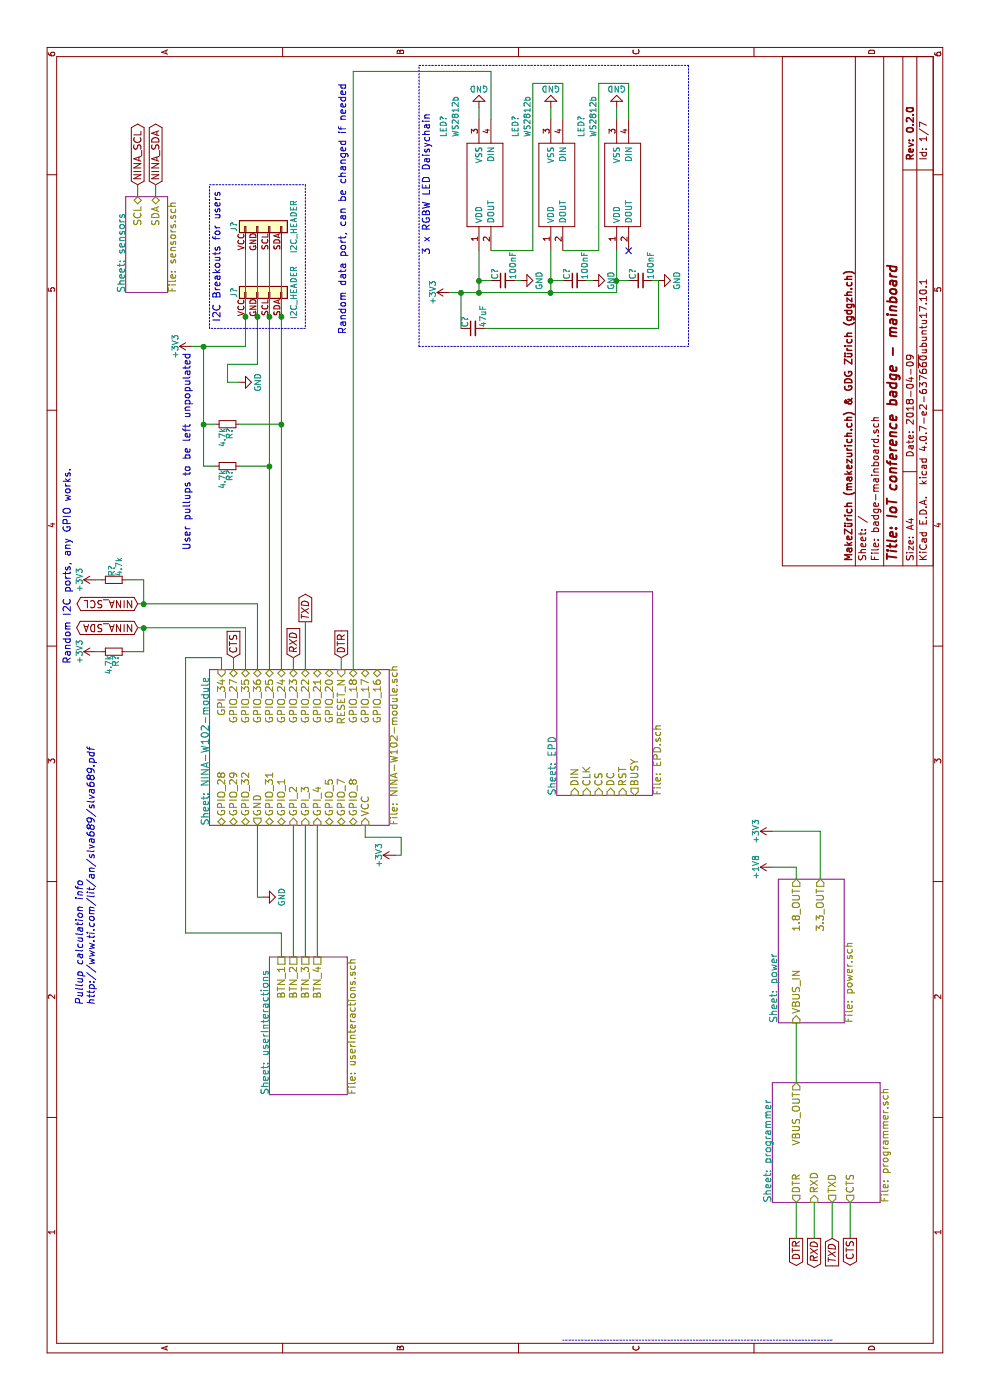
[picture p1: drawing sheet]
EESchema Schematic File Version 2
LIBS:power
LIBS:device
LIBS:switches
LIBS:relays
LIBS:motors
LIBS:transistors
LIBS:conn
LIBS:linear
LIBS:regul
LIBS:74xx
LIBS:cmos4000
LIBS:adc-dac
LIBS:memory
LIBS:xilinx
LIBS:microcontrollers
LIBS:dsp
LIBS:microchip
LIBS:analog_switches
LIBS:motorola
LIBS:texas
LIBS:intel
LIBS:audio
LIBS:interface
LIBS:digital-audio
LIBS:philips
LIBS:display
LIBS:cypress
LIBS:siliconi
LIBS:opto
LIBS:atmel
LIBS:contrib
LIBS:valves
LIBS:ublox_NINA-W102
LIBS:badgeComponents
LIBS:badge-mainboard-cache
EELAYER 25 0
EELAYER END
$Descr A4 11693 8268
encoding utf-8
Sheet 1 7
Title "IoT conference badge - mainboard"
Date "2018-04-09"
Rev "0.2.0"
Comp "MakeZürich (makezurich.ch) & GDG Zürich (gdgzh.ch)"
Comment1 ""
Comment2 ""
Comment3 ""
Comment4 ""
$EndDescr
$Comp
L WS2812b LED?
U 1 1
P 9600 4000
F 0 "LED?" H 10550 4300 50  0000 L CNN
F 1 "WS2812b" H 10550 4200 50  0000 L CNN
F 2 "WS2812B_1" H 10550 4100 50  0001 L CNN
F 3 "http://www.adafruit.com/datasheets/WS2812B.pdf" H 10550 4000 50  0001 L CNN
F 4 "Intelligent control LED integrated light source, 4-pin SMD" H 10550 3900 50  0001 L CNN "Description"
F 5 "Adafruit" H 10550 3700 50  0001 L CNN "Manufacturer_Name"
F 6 "1655" H 10550 3600 50  0001 L CNN "Manufacturer_Part_Number"
F 7 "70928826" H 10550 3300 50  0001 L CNN "Allied_Number"
F 8 "http://www.alliedelec.com/adafruit-industries-1655/70928826/" H 10550 3200 50  0001 L CNN "Allied Price/Stock"
	1    9600 4000
	1    0    0    -1  
$EndComp
$Comp
L R_Small R?
U 1 1
P 6250 950
F 0 "R?" H 6280 970 50  0000 L CNN
F 1 "4.7k" H 6280 910 50  0000 L CNN
F 2 "" H 6250 950 50  0001 C CNN
F 3 "" H 6250 950 50  0001 C CNN
	1    6250 950 
	-1   0    0    1   
$EndComp
$Comp
L WS2812b LED?
U 1 1
P 9600 4600
F 0 "LED?" H 10550 4900 50  0000 L CNN
F 1 "WS2812b" H 10550 4800 50  0000 L CNN
F 2 "WS2812B_1" H 10550 4700 50  0001 L CNN
F 3 "http://www.adafruit.com/datasheets/WS2812B.pdf" H 10550 4600 50  0001 L CNN
F 4 "Intelligent control LED integrated light source, 4-pin SMD" H 10550 4500 50  0001 L CNN "Description"
F 5 "Adafruit" H 10550 4300 50  0001 L CNN "Manufacturer_Name"
F 6 "1655" H 10550 4200 50  0001 L CNN "Manufacturer_Part_Number"
F 7 "70928826" H 10550 3900 50  0001 L CNN "Allied_Number"
F 8 "http://www.alliedelec.com/adafruit-industries-1655/70928826/" H 10550 3800 50  0001 L CNN "Allied Price/Stock"
	1    9600 4600
	1    0    0    -1  
$EndComp
$Comp
L WS2812b LED?
U 1 1
P 9600 5150
F 0 "LED?" H 10550 5450 50  0000 L CNN
F 1 "WS2812b" H 10550 5350 50  0000 L CNN
F 2 "WS2812B_1" H 10550 5250 50  0001 L CNN
F 3 "http://www.adafruit.com/datasheets/WS2812B.pdf" H 10550 5150 50  0001 L CNN
F 4 "Intelligent control LED integrated light source, 4-pin SMD" H 10550 5050 50  0001 L CNN "Description"
F 5 "Adafruit" H 10550 4850 50  0001 L CNN "Manufacturer_Name"
F 6 "1655" H 10550 4750 50  0001 L CNN "Manufacturer_Part_Number"
F 7 "70928826" H 10550 4450 50  0001 L CNN "Allied_Number"
F 8 "http://www.alliedelec.com/adafruit-industries-1655/70928826/" H 10550 4350 50  0001 L CNN "Allied Price/Stock"
	1    9600 5150
	1    0    0    -1  
$EndComp
NoConn ~ 9600 5250
$Comp
L GND #PWR01
U 1 1
P 10800 4600
F 0 "#PWR01" H 10800 4350 50  0001 C CNN
F 1 "GND" H 10800 4450 50  0000 C CNN
F 2 "" H 10800 4600 50  0001 C CNN
F 3 "" H 10800 4600 50  0001 C CNN
	1    10800 4600
	0    -1   -1   0   
$EndComp
$Comp
L GND #PWR02
U 1 1
P 10800 5150
F 0 "#PWR02" H 10800 4900 50  0001 C CNN
F 1 "GND" H 10800 5000 50  0000 C CNN
F 2 "" H 10800 5150 50  0001 C CNN
F 3 "" H 10800 5150 50  0001 C CNN
	1    10800 5150
	0    -1   -1   0   
$EndComp
$Comp
L GND #PWR03
U 1 1
P 10800 4000
F 0 "#PWR03" H 10800 3750 50  0001 C CNN
F 1 "GND" H 10800 3850 50  0000 C CNN
F 2 "" H 10800 4000 50  0001 C CNN
F 3 "" H 10800 4000 50  0001 C CNN
	1    10800 4000
	0    -1   -1   0   
$EndComp
$Comp
L C_Small C?
U 1 1
P 9350 4200
F 0 "C?" H 9360 4270 50  0000 L CNN
F 1 "100nF" H 9360 4120 50  0000 L CNN
F 2 "" H 9350 4200 50  0001 C CNN
F 3 "" H 9350 4200 50  0001 C CNN
	1    9350 4200
	1    0    0    -1  
$EndComp
$Comp
L GND #PWR04
U 1 1
P 9350 4350
F 0 "#PWR04" H 9350 4100 50  0001 C CNN
F 1 "GND" H 9350 4200 50  0000 C CNN
F 2 "" H 9350 4350 50  0001 C CNN
F 3 "" H 9350 4350 50  0001 C CNN
	1    9350 4350
	1    0    0    -1  
$EndComp
$Comp
L C_Small C?
U 1 1
P 9350 4800
F 0 "C?" H 9360 4870 50  0000 L CNN
F 1 "100nF" H 9360 4720 50  0000 L CNN
F 2 "" H 9350 4800 50  0001 C CNN
F 3 "" H 9350 4800 50  0001 C CNN
	1    9350 4800
	1    0    0    -1  
$EndComp
$Comp
L GND #PWR05
U 1 1
P 9350 4950
F 0 "#PWR05" H 9350 4700 50  0001 C CNN
F 1 "GND" H 9350 4800 50  0000 C CNN
F 2 "" H 9350 4950 50  0001 C CNN
F 3 "" H 9350 4950 50  0001 C CNN
	1    9350 4950
	1    0    0    -1  
$EndComp
$Comp
L C_Small C?
U 1 1
P 9350 5350
F 0 "C?" H 9360 5420 50  0000 L CNN
F 1 "100nF" H 9360 5270 50  0000 L CNN
F 2 "" H 9350 5350 50  0001 C CNN
F 3 "" H 9350 5350 50  0001 C CNN
	1    9350 5350
	1    0    0    -1  
$EndComp
$Comp
L GND #PWR06
U 1 1
P 9350 5500
F 0 "#PWR06" H 9350 5250 50  0001 C CNN
F 1 "GND" H 9350 5350 50  0000 C CNN
F 2 "" H 9350 5500 50  0001 C CNN
F 3 "" H 9350 5500 50  0001 C CNN
	1    9350 5500
	1    0    0    -1  
$EndComp
Text Notes 10750 3600 2    60   ~ 0
3 x RGBW LED Daisychain
Text GLabel 6650 1150 1    60   BiDi ~ 0
NINA_SCL
Text GLabel 6450 1150 1    60   BiDi ~ 0
NINA_SDA
Text Notes 6150 600  0    60   ~ 0
Random I2C ports, any GPIO works.
Text Notes 11000 2900 2    60   ~ 0
Random data port, can be changed if needed
$Comp
L C_Small C?
U 1 1
P 8950 3950
F 0 "C?" H 8960 4020 50  0000 L CNN
F 1 "47uF" H 8960 3870 50  0000 L CNN
F 2 "" H 8950 3950 50  0001 C CNN
F 3 "" H 8950 3950 50  0001 C CNN
	1    8950 3950
	1    0    0    -1  
$EndComp
Text Notes 3300 800  0    60   Italic 0
Pullup calculation info\nhttp://www.ti.com/lit/an/slva689/slva689.pdf
$Sheet
S 9250 1050 800  350 
U 5AD378C9
F0 "sensors" 60
F1 "sensors.sch" 60
F2 "SCL" B R 10050 1150 60 
F3 "SDA" B R 10050 1300 60 
$EndSheet
Text GLabel 10150 1300 2    60   BiDi ~ 0
NINA_SDA
Text GLabel 10150 1150 2    60   BiDi ~ 0
NINA_SCL
$Sheet
S 1650 6450 1000 900 
U 5AD3BA03
F0 "programmer" 60
F1 "programmer.sch" 60
F2 "DTR" O L 1650 6650 60 
F3 "RXD" I L 1650 6800 60 
F4 "TXD" O L 1650 6950 60 
F5 "CTS" O L 1650 7100 60 
F6 "VBUS_OUT" O R 2650 6650 60 
$EndSheet
Text GLabel 1350 6950 0    60   Input Italic 0
TXD
Text GLabel 1350 6800 0    60   Output Italic 0
RXD
$Sheet
S 5050 4650 1700 800 
U 5AD3E430
F0 "EPD" 60
F1 "EPD.sch" 60
F2 "DIN" I L 5050 4800 60 
F3 "CLK" I L 5050 4900 60 
F4 "CS" I L 5050 5000 60 
F5 "DC" I L 5050 5100 60 
F6 "RST" I L 5050 5200 60 
F7 "BUSY" O L 5050 5300 60 
$EndSheet
$Sheet
S 3150 6500 1200 550 
U 5AD42326
F0 "power" 60
F1 "power.sch" 60
F2 "VBUS_IN" I L 3150 6650 60 
F3 "1.8_OUT" O R 4350 6650 60 
F4 "3.3_OUT" O R 4350 6850 60 
$EndSheet
$Comp
L +1V8 #PWR08
U 1 1
P 4450 6450
F 0 "#PWR08" H 4450 6300 50  0001 C CNN
F 1 "+1V8" H 4450 6590 50  0000 C CNN
F 2 "" H 4450 6450 50  0001 C CNN
F 3 "" H 4450 6450 50  0001 C CNN
	1    4450 6450
	1    0    0    -1  
$EndComp
$Comp
L +3V3 #PWR09
U 1 1
P 4750 6450
F 0 "#PWR09" H 4750 6300 50  0001 C CNN
F 1 "+3V3" H 4750 6590 50  0000 C CNN
F 2 "" H 4750 6450 50  0001 C CNN
F 3 "" H 4750 6450 50  0001 C CNN
	1    4750 6450
	1    0    0    -1  
$EndComp
$Comp
L +3V3 #PWR010
U 1 1
P 6250 800
F 0 "#PWR010" H 6250 650 50  0001 C CNN
F 1 "+3V3" H 6250 940 50  0000 C CNN
F 2 "" H 6250 800 50  0001 C CNN
F 3 "" H 6250 800 50  0001 C CNN
	1    6250 800 
	1    0    0    -1  
$EndComp
$Comp
L +3V3 #PWR011
U 1 1
P 6850 800
F 0 "#PWR011" H 6850 650 50  0001 C CNN
F 1 "+3V3" H 6850 940 50  0000 C CNN
F 2 "" H 6850 800 50  0001 C CNN
F 3 "" H 6850 800 50  0001 C CNN
	1    6850 800 
	1    0    0    -1  
$EndComp
$Comp
L R_Small R?
U 1 1
P 6850 950
F 0 "R?" H 6880 970 50  0000 L CNN
F 1 "4.7k" H 6880 910 50  0000 L CNN
F 2 "" H 6850 950 50  0001 C CNN
F 3 "" H 6850 950 50  0001 C CNN
	1    6850 950 
	1    0    0    -1  
$EndComp
$Comp
L +3V3 #PWR012
U 1 1
P 9250 3750
F 0 "#PWR012" H 9250 3600 50  0001 C CNN
F 1 "+3V3" H 9250 3890 50  0000 C CNN
F 2 "" H 9250 3750 50  0001 C CNN
F 3 "" H 9250 3750 50  0001 C CNN
	1    9250 3750
	1    0    0    -1  
$EndComp
$Sheet
S 4800 1750 1300 1500
U 5AE244D0
F0 "NINA-W102-module" 60
F1 "NINA-W102-module.sch" 60
F2 "GPIO_28" B L 4800 1850 60 
F3 "GPIO_29" B L 4800 1950 60 
F4 "GPIO_32" B L 4800 2050 60 
F5 "GND" O L 4800 2150 60 
F6 "GPIO_31" B L 4800 2250 60 
F7 "GPIO_1" B L 4800 2350 60 
F8 "GPI_2" I L 4800 2450 60 
F9 "GPI_3" I L 4800 2550 60 
F10 "GPI_4" I L 4800 2650 60 
F11 "GPIO_5" B L 4800 2750 60 
F12 "GPIO_7" B L 4800 2850 60 
F13 "GPIO_8" B L 4800 2950 60 
F14 "VCC" I L 4800 3050 60 
F15 "GPI_34" I R 6100 1850 60 
F16 "GPIO_27" B R 6100 1950 60 
F17 "GPIO_35" B R 6100 2050 60 
F18 "GPIO_36" B R 6100 2150 60 
F19 "GPIO_25" B R 6100 2250 60 
F20 "GPIO_24" B R 6100 2350 60 
F21 "GPIO_23" B R 6100 2450 60 
F22 "GPIO_22" B R 6100 2550 60 
F23 "GPIO_21" B R 6100 2650 60 
F24 "GPIO_20" B R 6100 2750 60 
F25 "RESET_N" I R 6100 2850 60 
F26 "GPIO_18" B R 6100 2950 60 
F27 "GPIO_17" B R 6100 3050 60 
F28 "GPIO_16" B R 6100 3150 60 
$EndSheet
$Comp
L +3V3 #PWR?
U 1 1
P 4550 3300
F 0 "#PWR?" H 4550 3150 50  0001 C CNN
F 1 "+3V3" H 4550 3440 50  0000 C CNN
F 2 "" H 4550 3300 50  0001 C CNN
F 3 "" H 4550 3300 50  0001 C CNN
	1    4550 3300
	1    0    0    -1  
$EndComp
$Comp
L GND #PWR?
U 1 1
P 4200 2200
F 0 "#PWR?" H 4200 1950 50  0001 C CNN
F 1 "GND" H 4200 2050 50  0000 C CNN
F 2 "" H 4200 2200 50  0001 C CNN
F 3 "" H 4200 2200 50  0001 C CNN
	1    4200 2200
	1    0    0    -1  
$EndComp
$Comp
L I2C_HEADER J?
U 1 1
P 9250 2150
F 0 "J?" H 9250 2350 50  0000 C CNN
F 1 "I2C_HEADER" H 9250 1850 50  0000 C CNN
F 2 "" H 9250 2150 50  0001 C CNN
F 3 "" H 9250 2150 50  0001 C CNN
	1    9250 2150
	1    0    0    -1  
$EndComp
$Comp
L I2C_HEADER J?
U 1 1
P 9800 2150
F 0 "J?" H 9800 2350 50  0000 C CNN
F 1 "I2C_HEADER" H 9800 1850 50  0000 C CNN
F 2 "" H 9800 2150 50  0001 C CNN
F 3 "" H 9800 2150 50  0001 C CNN
	1    9800 2150
	1    0    0    -1  
$EndComp
$Comp
L +3V3 #PWR?
U 1 1
P 8800 1600
F 0 "#PWR?" H 8800 1450 50  0001 C CNN
F 1 "+3V3" H 8800 1740 50  0000 C CNN
F 2 "" H 8800 1600 50  0001 C CNN
F 3 "" H 8800 1600 50  0001 C CNN
	1    8800 1600
	1    0    0    -1  
$EndComp
$Comp
L GND #PWR?
U 1 1
P 8500 2000
F 0 "#PWR?" H 8500 1750 50  0001 C CNN
F 1 "GND" H 8500 1850 50  0000 C CNN
F 2 "" H 8500 2000 50  0001 C CNN
F 3 "" H 8500 2000 50  0001 C CNN
	1    8500 2000
	1    0    0    -1  
$EndComp
Text Notes 10100 1850 2    60   ~ 0
I2C Breakouts for users
Text GLabel 1350 7100 0    60   Output ~ 0
CTS
Text GLabel 1350 6650 0    60   Output ~ 0
DTR
Wire Notes Line
	500  6950 500  4700
Wire Wire Line
	9600 4100 9600 4450
Wire Wire Line
	9600 4450 11000 4450
Wire Wire Line
	11000 4450 11000 4700
Wire Wire Line
	11000 4700 10700 4700
Wire Wire Line
	9600 4700 9600 5000
Wire Wire Line
	9600 5000 11000 5000
Wire Wire Line
	10700 5250 11000 5250
Wire Wire Line
	10800 4600 10700 4600
Wire Wire Line
	10800 5150 10700 5150
Wire Wire Line
	10800 4000 10700 4000
Wire Wire Line
	11000 5250 11000 5000
Wire Wire Line
	9250 4000 9600 4000
Wire Wire Line
	9250 3750 9250 5150
Wire Wire Line
	9250 4600 9600 4600
Connection ~ 9250 4000
Wire Wire Line
	9250 5150 9600 5150
Connection ~ 9250 4600
Wire Wire Line
	9350 4300 9350 4350
Wire Wire Line
	9350 4100 9350 4000
Connection ~ 9350 4000
Wire Wire Line
	9350 4900 9350 4950
Wire Wire Line
	9350 4700 9350 4600
Wire Wire Line
	9350 5450 9350 5500
Wire Wire Line
	9350 5250 9350 5150
Connection ~ 9350 5150
Connection ~ 9350 4600
Wire Wire Line
	11100 4100 10700 4100
Wire Notes Line
	8800 3500 11150 3500
Wire Notes Line
	11150 3500 11150 5750
Wire Notes Line
	11150 5750 8800 5750
Wire Wire Line
	6650 1150 6650 2150
Wire Wire Line
	6450 1150 6450 2050
Wire Wire Line
	8950 3850 9250 3850
Connection ~ 9250 3850
Wire Wire Line
	8950 4050 8950 5500
Wire Wire Line
	8950 5500 9350 5500
Wire Notes Line
	8800 5750 8800 3500
Connection ~ 6450 1200
Wire Wire Line
	10050 1150 10150 1150
Wire Wire Line
	10050 1300 10150 1300
Wire Wire Line
	1350 6800 1650 6800
Wire Wire Line
	1350 6950 1650 6950
Wire Wire Line
	2650 6650 3150 6650
Wire Wire Line
	4350 6650 4450 6650
Wire Wire Line
	4450 6650 4450 6450
Wire Wire Line
	4350 6850 4750 6850
Wire Wire Line
	4750 6850 4750 6450
Wire Wire Line
	6450 1200 6250 1200
Wire Wire Line
	6250 1200 6250 1050
Wire Wire Line
	6250 850  6250 800 
Wire Wire Line
	6850 800  6850 850 
Wire Wire Line
	6850 1050 6850 1200
Wire Wire Line
	6850 1200 6650 1200
Connection ~ 6650 1200
Wire Wire Line
	6100 2950 11100 2950
Wire Wire Line
	11100 2950 11100 4100
Wire Wire Line
	6450 2050 6100 2050
Wire Wire Line
	6650 2150 6100 2150
Wire Wire Line
	4800 3050 4700 3050
Wire Wire Line
	4700 3050 4700 3350
Wire Wire Line
	4700 3350 4550 3350
Wire Wire Line
	4550 3350 4550 3300
Wire Wire Line
	4800 2150 4200 2150
Wire Wire Line
	4200 2150 4200 2200
Wire Wire Line
	6100 2250 9600 2250
Wire Wire Line
	6100 2350 9600 2350
Connection ~ 9050 2350
Connection ~ 9050 2250
Wire Wire Line
	8800 2050 9600 2050
Wire Wire Line
	8800 1600 8800 2050
Wire Wire Line
	8650 2150 9600 2150
Wire Wire Line
	8650 2150 8650 1900
Wire Wire Line
	8650 1900 8500 1900
Wire Wire Line
	8500 1900 8500 2000
Connection ~ 9050 2150
Connection ~ 9050 2050
Wire Notes Line
	8950 2550 8950 1750
Wire Notes Line
	8950 1750 10150 1750
Wire Notes Line
	10150 1750 10150 2550
Wire Notes Line
	10150 2550 8950 2550
Wire Wire Line
	1350 6650 1650 6650
Wire Wire Line
	1650 7100 1350 7100
Text GLabel 6500 2550 2    60   Output Italic 0
TXD
Text GLabel 6200 2450 2    60   Input Italic 0
RXD
Text GLabel 6200 1950 2    60   Input ~ 0
CTS
Text GLabel 6200 2850 2    60   Input ~ 0
DTR
Wire Wire Line
	6200 1950 6100 1950
Wire Wire Line
	6200 2850 6100 2850
Wire Wire Line
	6200 2450 6100 2450
Wire Wire Line
	6500 2550 6100 2550
$Sheet
S 2550 2250 1150 650 
U 5AE85D2E
F0 "userInteractions" 60
F1 "userInteractions.sch" 60
F2 "BTN_1" U R 3700 2350 60 
F3 "BTN_2" U R 3700 2450 60 
F4 "BTN_3" U R 3700 2550 60 
F5 "BTN_4" U R 3700 2650 60 
$EndSheet
Wire Wire Line
	4800 2450 3700 2450
Wire Wire Line
	4800 2550 3700 2550
Wire Wire Line
	4800 2650 3700 2650
Wire Wire Line
	3700 2350 3900 2350
Wire Wire Line
	3900 2350 3900 1550
Wire Wire Line
	3900 1550 6200 1550
Wire Wire Line
	6200 1550 6200 1850
Wire Wire Line
	6200 1850 6100 1850
$Comp
L R_Small R?
U 1 1
P 7800 1900
F 0 "R?" H 7830 1920 50  0000 L CNN
F 1 "4.7k" H 7830 1860 50  0000 L CNN
F 2 "" H 7800 1900 50  0001 C CNN
F 3 "" H 7800 1900 50  0001 C CNN
	1    7800 1900
	-1   0    0    1   
$EndComp
$Comp
L R_Small R?
U 1 1
P 8150 1900
F 0 "R?" H 8180 1920 50  0000 L CNN
F 1 "4.7k" H 8180 1860 50  0000 L CNN
F 2 "" H 8150 1900 50  0001 C CNN
F 3 "" H 8150 1900 50  0001 C CNN
	1    8150 1900
	-1   0    0    1   
$EndComp
Wire Wire Line
	7800 2000 7800 2250
Connection ~ 7800 2250
Wire Wire Line
	8150 2000 8150 2350
Connection ~ 8150 2350
Wire Wire Line
	8150 1800 8150 1700
Wire Wire Line
	7800 1700 8800 1700
Connection ~ 8800 1700
Wire Wire Line
	7800 1800 7800 1700
Connection ~ 8150 1700
Text Notes 7100 1600 0    60   ~ 0
User pullups to be left unpopulated
$EndSCHEMATC
